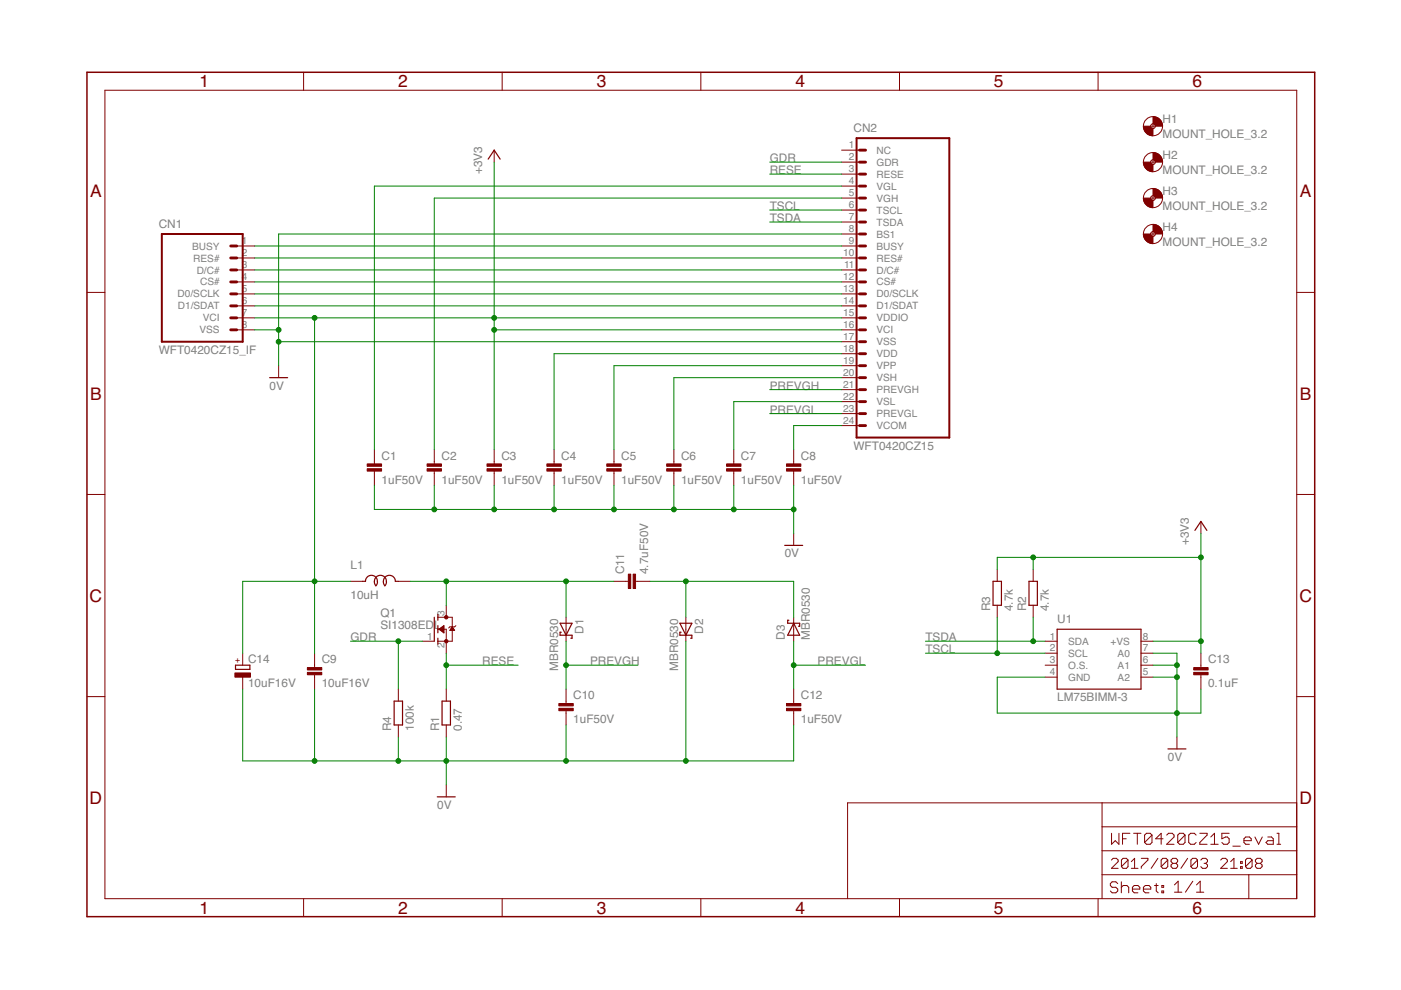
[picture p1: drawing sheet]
<?xml version="1.0" encoding="utf-8"?>
<!DOCTYPE eagle SYSTEM "eagle.dtd">
<eagle version="7.5.0">
<drawing>
<settings>
<setting alwaysvectorfont="no"/>
<setting verticaltext="up"/>
</settings>
<grid distance="0.1" unitdist="inch" unit="inch" style="lines" multiple="1" display="no" altdistance="0.01" altunitdist="inch" altunit="inch"/>
<schematic xreflabel="%F%N/%S.%C%R" xrefpart="/%S.%C%R">
<libraries>
<library name="Generic">
<symbols>
<symbol name="A4L-LOC">
<wire x1="256.54" y1="3.81" x2="256.54" y2="8.89" width="0.1016" layer="94"/>
<wire x1="256.54" y1="8.89" x2="256.54" y2="13.97" width="0.1016" layer="94"/>
<wire x1="256.54" y1="13.97" x2="256.54" y2="19.05" width="0.1016" layer="94"/>
<wire x1="256.54" y1="19.05" x2="256.54" y2="24.13" width="0.1016" layer="94"/>
<wire x1="161.29" y1="3.81" x2="161.29" y2="24.13" width="0.1016" layer="94"/>
<wire x1="161.29" y1="24.13" x2="215.265" y2="24.13" width="0.1016" layer="94"/>
<wire x1="215.265" y1="24.13" x2="256.54" y2="24.13" width="0.1016" layer="94"/>
<wire x1="246.38" y1="3.81" x2="246.38" y2="8.89" width="0.1016" layer="94"/>
<wire x1="246.38" y1="8.89" x2="256.54" y2="8.89" width="0.1016" layer="94"/>
<wire x1="246.38" y1="8.89" x2="215.265" y2="8.89" width="0.1016" layer="94"/>
<wire x1="215.265" y1="8.89" x2="215.265" y2="3.81" width="0.1016" layer="94"/>
<wire x1="215.265" y1="8.89" x2="215.265" y2="13.97" width="0.1016" layer="94"/>
<wire x1="215.265" y1="13.97" x2="256.54" y2="13.97" width="0.1016" layer="94"/>
<wire x1="215.265" y1="13.97" x2="215.265" y2="19.05" width="0.1016" layer="94"/>
<wire x1="215.265" y1="19.05" x2="256.54" y2="19.05" width="0.1016" layer="94"/>
<wire x1="215.265" y1="19.05" x2="215.265" y2="24.13" width="0.1016" layer="94"/>
<text x="217.17" y="15.24" size="2.54" layer="94" font="vector">&gt;DRAWING_NAME</text>
<text x="217.17" y="10.16" size="2.286" layer="94" font="vector">&gt;LAST_DATE_TIME</text>
<text x="230.505" y="5.08" size="2.54" layer="94" font="vector">&gt;SHEET</text>
<text x="216.916" y="4.953" size="2.54" layer="94" font="vector">Sheet:</text>
<frame x1="0" y1="0" x2="260.35" y2="179.07" columns="6" rows="4" layer="94"/>
</symbol>
<symbol name="MOUNT_HOLE">
<wire x1="0" y1="1.27" x2="1.27" y2="0" width="1.524" layer="94" curve="-90" cap="flat"/>
<wire x1="-1.27" y1="0" x2="0" y2="-1.27" width="1.524" layer="94" curve="90" cap="flat"/>
<wire x1="-0.508" y1="0" x2="0.508" y2="0" width="0.0508" layer="94"/>
<wire x1="0" y1="0.508" x2="0" y2="-0.508" width="0.0508" layer="94"/>
<circle x="0" y="0" radius="2.032" width="0.0508" layer="94"/>
<circle x="0" y="0" radius="0.508" width="0.0508" layer="94"/>
<text x="2.032" y="0.5842" size="1.778" layer="95">&gt;NAME</text>
<text x="2.032" y="-2.4638" size="1.778" layer="96">&gt;VALUE</text>
</symbol>
</symbols>
<devicesets>
<deviceset name="A4L-LOC" prefix="FRAME">
<gates>
<gate name="G$1" symbol="A4L-LOC" x="0" y="0"/>
</gates>
<devices>
<device name="">
<technologies>
<technology name=""/>
</technologies>
</device>
</devices>
</deviceset>
<deviceset name="MOUNT_HOLE" prefix="H">
<gates>
<gate name="G$1" symbol="MOUNT_HOLE" x="0" y="0"/>
</gates>
<devices>
<device name="_3.2" package="3,2">
<technologies>
<technology name=""/>
</technologies>
</device>
</devices>
</deviceset>
</devicesets>
</library>
<library name="PartsForProto">
<symbols>
<symbol name="PIN_IF_FOR_WFT0420CZ15">
<text x="-20.32" y="-22.86" size="1.778" layer="96">&gt;VALUE</text>
<text x="-20.32" y="3.81" size="1.778" layer="95">&gt;NAME</text>
<pin name="D1/SDAT" x="0" y="-12.7" length="middle" swaplevel="1" rot="R180"/>
<pin name="CS#" x="0" y="-7.62" length="middle" swaplevel="1" rot="R180"/>
<pin name="D/C#" x="0" y="-5.08" length="middle" swaplevel="1" rot="R180"/>
<pin name="RES#" x="0" y="-2.54" length="middle" swaplevel="1" rot="R180"/>
<pin name="BUSY" x="0" y="0" length="middle" swaplevel="1" rot="R180"/>
<pin name="D0/SCLK" x="0" y="-10.16" length="middle" swaplevel="1" rot="R180"/>
<pin name="VSS" x="0" y="-17.78" length="middle" direction="pas" swaplevel="1" rot="R180"/>
<pin name="VCI" x="0" y="-15.24" length="middle" direction="pas" swaplevel="1" rot="R180"/>
<wire x1="-2.54" y1="-20.32" x2="-19.685" y2="-20.32" width="0.4064" layer="94"/>
<wire x1="-19.685" y1="2.54" x2="-19.685" y2="-20.32" width="0.4064" layer="94"/>
<wire x1="-2.54" y1="-20.32" x2="-2.54" y2="2.54" width="0.4064" layer="94"/>
<wire x1="-19.685" y1="2.54" x2="-2.54" y2="2.54" width="0.4064" layer="94"/>
<wire x1="-3.81" y1="-15.24" x2="-5.08" y2="-15.24" width="0.6096" layer="94"/>
<wire x1="-3.81" y1="-12.7" x2="-5.08" y2="-12.7" width="0.6096" layer="94"/>
<wire x1="-3.81" y1="-10.16" x2="-5.08" y2="-10.16" width="0.6096" layer="94"/>
<wire x1="-3.81" y1="-17.78" x2="-5.08" y2="-17.78" width="0.6096" layer="94"/>
<wire x1="-3.81" y1="0" x2="-5.08" y2="0" width="0.6096" layer="94"/>
<wire x1="-3.81" y1="-5.08" x2="-5.08" y2="-5.08" width="0.6096" layer="94"/>
<wire x1="-3.81" y1="-2.54" x2="-5.08" y2="-2.54" width="0.6096" layer="94"/>
<wire x1="-3.81" y1="-7.62" x2="-5.08" y2="-7.62" width="0.6096" layer="94"/>
</symbol>
<symbol name="WFT0420CZ15">
<wire x1="22.86" y1="-60.96" x2="3.175" y2="-60.96" width="0.4064" layer="94"/>
<wire x1="3.81" y1="-12.7" x2="5.08" y2="-12.7" width="0.6096" layer="94"/>
<wire x1="3.81" y1="-15.24" x2="5.08" y2="-15.24" width="0.6096" layer="94"/>
<wire x1="3.81" y1="-17.78" x2="5.08" y2="-17.78" width="0.6096" layer="94"/>
<wire x1="3.81" y1="-7.62" x2="5.08" y2="-7.62" width="0.6096" layer="94"/>
<wire x1="3.81" y1="-10.16" x2="5.08" y2="-10.16" width="0.6096" layer="94"/>
<wire x1="3.81" y1="-2.54" x2="5.08" y2="-2.54" width="0.6096" layer="94"/>
<wire x1="3.175" y1="2.54" x2="3.175" y2="-60.96" width="0.4064" layer="94"/>
<wire x1="22.86" y1="-60.96" x2="22.86" y2="2.54" width="0.4064" layer="94"/>
<wire x1="3.175" y1="2.54" x2="22.86" y2="2.54" width="0.4064" layer="94"/>
<text x="2.54" y="-63.5" size="1.778" layer="96">&gt;VALUE</text>
<pin name="BS1" x="0" y="-17.78" length="middle" swaplevel="1"/>
<pin name="TSDA" x="0" y="-15.24" length="middle" swaplevel="1"/>
<pin name="TSCL" x="0" y="-12.7" length="middle" swaplevel="1"/>
<pin name="VGH" x="0" y="-10.16" length="middle" direction="pas" swaplevel="1"/>
<pin name="VGL" x="0" y="-7.62" length="middle" direction="pas" swaplevel="1"/>
<pin name="GDR" x="0" y="-2.54" length="middle" swaplevel="1"/>
<text x="2.54" y="3.81" size="1.778" layer="95">&gt;NAME</text>
<wire x1="3.81" y1="-27.94" x2="5.08" y2="-27.94" width="0.6096" layer="94"/>
<wire x1="3.81" y1="-33.02" x2="5.08" y2="-33.02" width="0.6096" layer="94"/>
<wire x1="3.81" y1="-22.86" x2="5.08" y2="-22.86" width="0.6096" layer="94"/>
<wire x1="3.81" y1="-25.4" x2="5.08" y2="-25.4" width="0.6096" layer="94"/>
<wire x1="3.81" y1="-20.32" x2="5.08" y2="-20.32" width="0.6096" layer="94"/>
<pin name="D1/SDAT" x="0" y="-33.02" length="middle" swaplevel="1"/>
<pin name="CS#" x="0" y="-27.94" length="middle" swaplevel="1"/>
<pin name="D/C#" x="0" y="-25.4" length="middle" swaplevel="1"/>
<pin name="RES#" x="0" y="-22.86" length="middle" swaplevel="1"/>
<pin name="BUSY" x="0" y="-20.32" length="middle" swaplevel="1"/>
<pin name="NC" x="0" y="0" length="middle" direction="nc" swaplevel="1"/>
<wire x1="3.81" y1="0" x2="5.08" y2="0" width="0.6096" layer="94"/>
<pin name="RESE" x="0" y="-5.08" length="middle" swaplevel="1"/>
<wire x1="3.81" y1="-5.08" x2="5.08" y2="-5.08" width="0.6096" layer="94"/>
<pin name="D0/SCLK" x="0" y="-30.48" length="middle" swaplevel="1"/>
<wire x1="3.81" y1="-30.48" x2="5.08" y2="-30.48" width="0.6096" layer="94"/>
<wire x1="3.81" y1="-43.18" x2="5.08" y2="-43.18" width="0.6096" layer="94"/>
<wire x1="3.81" y1="-48.26" x2="5.08" y2="-48.26" width="0.6096" layer="94"/>
<wire x1="3.81" y1="-38.1" x2="5.08" y2="-38.1" width="0.6096" layer="94"/>
<wire x1="3.81" y1="-40.64" x2="5.08" y2="-40.64" width="0.6096" layer="94"/>
<wire x1="3.81" y1="-35.56" x2="5.08" y2="-35.56" width="0.6096" layer="94"/>
<pin name="VSH" x="0" y="-48.26" length="middle" direction="pas" swaplevel="1"/>
<pin name="VDD" x="0" y="-43.18" length="middle" direction="pas" swaplevel="1"/>
<pin name="VSS" x="0" y="-40.64" length="middle" direction="pas" swaplevel="1"/>
<pin name="VCI" x="0" y="-38.1" length="middle" direction="pas" swaplevel="1"/>
<pin name="VDDIO" x="0" y="-35.56" length="middle" direction="pas" swaplevel="1"/>
<pin name="VPP" x="0" y="-45.72" length="middle" direction="pas" swaplevel="1"/>
<wire x1="3.81" y1="-45.72" x2="5.08" y2="-45.72" width="0.6096" layer="94"/>
<pin name="PREVGH" x="0" y="-50.8" length="middle" direction="pas" swaplevel="1"/>
<pin name="VSL" x="0" y="-53.34" length="middle" direction="pas" swaplevel="1"/>
<pin name="PREVGL" x="0" y="-55.88" length="middle" direction="pas" swaplevel="1"/>
<pin name="VCOM" x="0" y="-58.42" length="middle" direction="pas" swaplevel="1"/>
<wire x1="3.81" y1="-50.8" x2="5.08" y2="-50.8" width="0.6096" layer="94"/>
<wire x1="3.81" y1="-53.34" x2="5.08" y2="-53.34" width="0.6096" layer="94"/>
<wire x1="3.81" y1="-55.88" x2="5.08" y2="-55.88" width="0.6096" layer="94"/>
<wire x1="3.81" y1="-58.42" x2="5.08" y2="-58.42" width="0.6096" layer="94"/>
</symbol>
</symbols>
<devicesets>
<deviceset name="WFT0420CZ15_IF" prefix="CN">
<gates>
<gate name="G$1" symbol="PIN_IF_FOR_WFT0420CZ15" x="0" y="0"/>
</gates>
<devices>
<device name="" package="WFT0420CZ15_IF_8PIN">
<connects>
<connect gate="G$1" pin="BUSY" pad="1"/>
<connect gate="G$1" pin="CS#" pad="4"/>
<connect gate="G$1" pin="D/C#" pad="3"/>
<connect gate="G$1" pin="D0/SCLK" pad="5"/>
<connect gate="G$1" pin="D1/SDAT" pad="6"/>
<connect gate="G$1" pin="RES#" pad="2"/>
<connect gate="G$1" pin="VCI" pad="7"/>
<connect gate="G$1" pin="VSS" pad="8"/>
</connects>
<technologies>
<technology name=""/>
</technologies>
</device>
</devices>
</deviceset>
<deviceset name="WFT0420CZ15" prefix="CN">
<gates>
<gate name="G$1" symbol="WFT0420CZ15" x="0" y="0"/>
</gates>
<devices>
<device name="" package="FCB05-24P-REVERSE">
<connects>
<connect gate="G$1" pin="BS1" pad="8"/>
<connect gate="G$1" pin="BUSY" pad="9"/>
<connect gate="G$1" pin="CS#" pad="12"/>
<connect gate="G$1" pin="D/C#" pad="11"/>
<connect gate="G$1" pin="D0/SCLK" pad="13"/>
<connect gate="G$1" pin="D1/SDAT" pad="14"/>
<connect gate="G$1" pin="GDR" pad="2"/>
<connect gate="G$1" pin="NC" pad="1"/>
<connect gate="G$1" pin="PREVGH" pad="21"/>
<connect gate="G$1" pin="PREVGL" pad="23"/>
<connect gate="G$1" pin="RES#" pad="10"/>
<connect gate="G$1" pin="RESE" pad="3"/>
<connect gate="G$1" pin="TSCL" pad="6"/>
<connect gate="G$1" pin="TSDA" pad="7"/>
<connect gate="G$1" pin="VCI" pad="16"/>
<connect gate="G$1" pin="VCOM" pad="24"/>
<connect gate="G$1" pin="VDD" pad="18"/>
<connect gate="G$1" pin="VDDIO" pad="15"/>
<connect gate="G$1" pin="VGH" pad="5"/>
<connect gate="G$1" pin="VGL" pad="4"/>
<connect gate="G$1" pin="VPP" pad="19"/>
<connect gate="G$1" pin="VSH" pad="20"/>
<connect gate="G$1" pin="VSL" pad="22"/>
<connect gate="G$1" pin="VSS" pad="17"/>
</connects>
<technologies>
<technology name=""/>
</technologies>
</device>
</devices>
</deviceset>
</devicesets>
</library>
<library name="Parts">
<symbols>
<symbol name="CAP">
<wire x1="0" y1="-2.54" x2="0" y2="-3.048" width="0.1524" layer="94"/>
<wire x1="0" y1="-5.08" x2="0" y2="-4.572" width="0.1524" layer="94"/>
<text x="1.524" y="-2.159" size="1.778" layer="95">&gt;NAME</text>
<text x="1.524" y="-7.239" size="1.778" layer="96">&gt;VALUE</text>
<rectangle x1="-1.524" y1="-4.572" x2="1.524" y2="-4.064" layer="94"/>
<rectangle x1="-1.524" y1="-3.556" x2="1.524" y2="-3.048" layer="94"/>
<pin name="1" x="0" y="0" visible="off" length="short" direction="pas" swaplevel="1" rot="R270"/>
<pin name="2" x="0" y="-7.62" visible="off" length="short" direction="pas" swaplevel="1" rot="R90"/>
</symbol>
<symbol name="INDUCTOR">
<text x="0" y="2.54" size="1.778" layer="95">&gt;NAME</text>
<text x="0" y="-3.81" size="1.778" layer="96">&gt;VALUE</text>
<pin name="1" x="0" y="0" visible="off" length="short" direction="pas" swaplevel="1"/>
<pin name="2" x="12.7" y="0" visible="off" length="short" direction="pas" swaplevel="1" rot="R180"/>
<wire x1="5.08" y1="0" x2="7.62" y2="0" width="0.254" layer="94" curve="-180"/>
<wire x1="5.08" y1="0" x2="5.3975" y2="-0.9525" width="0.254" layer="94" curve="53.130102"/>
<wire x1="3.175" y1="0" x2="5.715" y2="0" width="0.254" layer="94" curve="-180"/>
<wire x1="6.985" y1="0" x2="7.3025" y2="-0.9525" width="0.254" layer="94" curve="53.130102"/>
<wire x1="7.62" y1="0" x2="7.3025" y2="-0.9525" width="0.254" layer="94" curve="-53.130102"/>
<wire x1="6.985" y1="0" x2="9.525" y2="0" width="0.254" layer="94" curve="-180"/>
<wire x1="5.715" y1="0" x2="5.3975" y2="-0.9525" width="0.254" layer="94" curve="-53.130102"/>
<wire x1="3.175" y1="0" x2="2.54" y2="0" width="0.254" layer="94"/>
<wire x1="9.525" y1="0" x2="10.16" y2="0" width="0.254" layer="94"/>
</symbol>
<symbol name="N-MOSFET">
<wire x1="0.762" y1="0.762" x2="0.762" y2="0" width="0.254" layer="94"/>
<wire x1="0.762" y1="0" x2="0.762" y2="-0.762" width="0.254" layer="94"/>
<wire x1="0.762" y1="3.175" x2="0.762" y2="2.54" width="0.254" layer="94"/>
<wire x1="0.762" y1="2.54" x2="0.762" y2="1.905" width="0.254" layer="94"/>
<wire x1="0.762" y1="0" x2="2.54" y2="0" width="0.1524" layer="94"/>
<wire x1="2.54" y1="0" x2="2.54" y2="-2.54" width="0.1524" layer="94"/>
<wire x1="0.762" y1="-1.905" x2="0.762" y2="-2.54" width="0.254" layer="94"/>
<wire x1="0.762" y1="-2.54" x2="0.762" y2="-3.175" width="0.254" layer="94"/>
<wire x1="0" y1="2.54" x2="0" y2="-2.54" width="0.254" layer="94"/>
<wire x1="2.54" y1="-2.54" x2="0.762" y2="-2.54" width="0.1524" layer="94"/>
<wire x1="3.81" y1="2.54" x2="3.81" y2="0.508" width="0.1524" layer="94"/>
<wire x1="3.81" y1="0.508" x2="3.81" y2="-2.54" width="0.1524" layer="94"/>
<wire x1="2.54" y1="-2.54" x2="3.81" y2="-2.54" width="0.1524" layer="94"/>
<wire x1="0.762" y1="2.54" x2="3.81" y2="2.54" width="0.1524" layer="94"/>
<wire x1="4.572" y1="0.762" x2="4.318" y2="0.508" width="0.1524" layer="94"/>
<wire x1="4.318" y1="0.508" x2="3.81" y2="0.508" width="0.1524" layer="94"/>
<wire x1="3.81" y1="0.508" x2="3.302" y2="0.508" width="0.1524" layer="94"/>
<wire x1="3.302" y1="0.508" x2="3.048" y2="0.254" width="0.1524" layer="94"/>
<circle x="2.54" y="-2.54" radius="0.3592" width="0" layer="94"/>
<circle x="2.54" y="2.54" radius="0.3592" width="0" layer="94"/>
<text x="-11.43" y="0" size="1.778" layer="96">&gt;VALUE</text>
<text x="-11.43" y="2.54" size="1.778" layer="95">&gt;NAME</text>
<pin name="S" x="2.54" y="-5.08" visible="pad" length="short" direction="pas" rot="R90"/>
<pin name="G" x="-2.54" y="-2.54" visible="pad" length="short" direction="pas"/>
<pin name="D" x="2.54" y="5.08" visible="pad" length="short" direction="pas" rot="R270"/>
<polygon width="0.1524" layer="94">
<vertex x="3.81" y="0.508"/>
<vertex x="3.302" y="-0.254"/>
<vertex x="4.318" y="-0.254"/>
</polygon>
<polygon width="0.1524" layer="94">
<vertex x="1.016" y="0"/>
<vertex x="2.032" y="0.762"/>
<vertex x="2.032" y="-0.762"/>
</polygon>
</symbol>
<symbol name="RESISTOR">
<wire x1="2.54" y1="-0.889" x2="7.62" y2="-0.889" width="0.254" layer="94"/>
<wire x1="7.62" y1="0.889" x2="2.54" y2="0.889" width="0.254" layer="94"/>
<wire x1="7.62" y1="-0.889" x2="7.62" y2="0.889" width="0.254" layer="94"/>
<wire x1="2.54" y1="-0.889" x2="2.54" y2="0.889" width="0.254" layer="94"/>
<text x="1.27" y="1.4986" size="1.778" layer="95">&gt;NAME</text>
<text x="1.27" y="-3.302" size="1.778" layer="96">&gt;VALUE</text>
<pin name="2" x="10.16" y="0" visible="off" length="short" direction="pas" swaplevel="1" rot="R180"/>
<pin name="1" x="0" y="0" visible="off" length="short" direction="pas" swaplevel="1"/>
</symbol>
<symbol name="SBD">
<wire x1="-1.27" y1="-1.27" x2="1.27" y2="0" width="0.254" layer="94"/>
<wire x1="1.27" y1="0" x2="-1.27" y2="1.27" width="0.254" layer="94"/>
<wire x1="1.905" y1="1.27" x2="1.27" y2="1.27" width="0.254" layer="94"/>
<wire x1="1.27" y1="1.27" x2="1.27" y2="0" width="0.254" layer="94"/>
<wire x1="-1.27" y1="1.27" x2="-1.27" y2="-1.27" width="0.254" layer="94"/>
<wire x1="1.27" y1="0" x2="1.27" y2="-1.27" width="0.254" layer="94"/>
<wire x1="1.905" y1="1.27" x2="1.905" y2="1.016" width="0.254" layer="94"/>
<wire x1="1.27" y1="-1.27" x2="0.635" y2="-1.27" width="0.254" layer="94"/>
<wire x1="0.635" y1="-1.016" x2="0.635" y2="-1.27" width="0.254" layer="94"/>
<text x="-2.286" y="1.905" size="1.778" layer="95">&gt;NAME</text>
<text x="-2.286" y="-3.429" size="1.778" layer="96">&gt;VALUE</text>
<pin name="A" x="-2.54" y="0" visible="off" length="short" direction="pas"/>
<pin name="C" x="2.54" y="0" visible="off" length="short" direction="pas" rot="R180"/>
</symbol>
<symbol name="LM75B">
<wire x1="2.54" y1="2.54" x2="20.32" y2="2.54" width="0.254" layer="94"/>
<wire x1="20.32" y1="2.54" x2="20.32" y2="-10.16" width="0.254" layer="94"/>
<wire x1="20.32" y1="-10.16" x2="2.54" y2="-10.16" width="0.254" layer="94"/>
<wire x1="2.54" y1="-10.16" x2="2.54" y2="2.54" width="0.254" layer="94"/>
<text x="2.54" y="3.81" size="1.778" layer="95">&gt;NAME</text>
<text x="2.54" y="-12.7" size="1.778" layer="96">&gt;VALUE</text>
<pin name="SDA" x="0" y="0" length="short"/>
<pin name="SCL" x="0" y="-2.54" length="short"/>
<pin name="O.S." x="0" y="-5.08" length="short"/>
<pin name="GND" x="0" y="-7.62" length="short" direction="pas"/>
<pin name="+VS" x="22.86" y="0" length="short" direction="pas" rot="R180"/>
<pin name="A0" x="22.86" y="-2.54" length="short" rot="R180"/>
<pin name="A1" x="22.86" y="-5.08" length="short" rot="R180"/>
<pin name="A2" x="22.86" y="-7.62" length="short" rot="R180"/>
</symbol>
<symbol name="CPOL">
<wire x1="-1.524" y1="-3.429" x2="1.524" y2="-3.429" width="0.254" layer="94"/>
<wire x1="1.524" y1="-3.429" x2="1.524" y2="-2.54" width="0.254" layer="94"/>
<wire x1="-1.524" y1="-2.54" x2="-1.524" y2="-3.429" width="0.254" layer="94"/>
<wire x1="-1.524" y1="-2.54" x2="1.524" y2="-2.54" width="0.254" layer="94"/>
<text x="1.143" y="-2.0574" size="1.778" layer="95">&gt;NAME</text>
<text x="-0.5842" y="-2.1336" size="1.27" layer="94" rot="R90">+</text>
<text x="1.143" y="-7.1374" size="1.778" layer="96">&gt;VALUE</text>
<rectangle x1="-1.651" y1="-5.08" x2="1.651" y2="-4.191" layer="94"/>
<pin name="-" x="0" y="-7.62" visible="off" length="short" direction="pas" rot="R90"/>
<pin name="+" x="0" y="0" visible="off" length="short" direction="pas" rot="R270"/>
</symbol>
</symbols>
<devicesets>
<deviceset name="CAP" prefix="C" uservalue="yes">
<gates>
<gate name="G$1" symbol="CAP" x="0" y="0"/>
</gates>
<devices>
<device name="_0805" package="SMD_2012">
<connects>
<connect gate="G$1" pin="1" pad="1"/>
<connect gate="G$1" pin="2" pad="2"/>
</connects>
<technologies>
<technology name=""/>
</technologies>
</device>
<device name="_0603" package="SMD_1608">
<connects>
<connect gate="G$1" pin="1" pad="1"/>
<connect gate="G$1" pin="2" pad="2"/>
</connects>
<technologies>
<technology name=""/>
</technologies>
</device>
<device name="_100MIL" package="CAP_100MIL">
<connects>
<connect gate="G$1" pin="1" pad="1"/>
<connect gate="G$1" pin="2" pad="2"/>
</connects>
<technologies>
<technology name=""/>
</technologies>
</device>
<device name="_200MIL" package="CAP_200MIL">
<connects>
<connect gate="G$1" pin="1" pad="1"/>
<connect gate="G$1" pin="2" pad="2"/>
</connects>
<technologies>
<technology name=""/>
</technologies>
</device>
</devices>
</deviceset>
<deviceset name="NLCV*" prefix="L" uservalue="yes">
<gates>
<gate name="G$1" symbol="INDUCTOR" x="0" y="0"/>
</gates>
<devices>
<device name="25T" package="NLCV25T">
<connects>
<connect gate="G$1" pin="1" pad="1"/>
<connect gate="G$1" pin="2" pad="2"/>
</connects>
<technologies>
<technology name=""/>
</technologies>
</device>
</devices>
</deviceset>
<deviceset name="SI1308EDL" prefix="Q">
<gates>
<gate name="G$1" symbol="N-MOSFET" x="2.54" y="2.54"/>
</gates>
<devices>
<device name="" package="SOT323">
<connects>
<connect gate="G$1" pin="D" pad="3"/>
<connect gate="G$1" pin="G" pad="1"/>
<connect gate="G$1" pin="S" pad="2"/>
</connects>
<technologies>
<technology name=""/>
</technologies>
</device>
</devices>
</deviceset>
<deviceset name="RESISTOR" prefix="R" uservalue="yes">
<gates>
<gate name="G$1" symbol="RESISTOR" x="0" y="0"/>
</gates>
<devices>
<device name="_0805" package="SMD_2012">
<connects>
<connect gate="G$1" pin="1" pad="1"/>
<connect gate="G$1" pin="2" pad="2"/>
</connects>
<technologies>
<technology name=""/>
</technologies>
</device>
<device name="_0603" package="SMD_1608">
<connects>
<connect gate="G$1" pin="1" pad="1"/>
<connect gate="G$1" pin="2" pad="2"/>
</connects>
<technologies>
<technology name=""/>
</technologies>
</device>
<device name="_600MIL" package="RESISTOR_0411_600MIL">
<connects>
<connect gate="G$1" pin="1" pad="1"/>
<connect gate="G$1" pin="2" pad="2"/>
</connects>
<technologies>
<technology name=""/>
</technologies>
</device>
<device name="_300MIL" package="RESISTOR_0207_300MIL">
<connects>
<connect gate="G$1" pin="1" pad="1"/>
<connect gate="G$1" pin="2" pad="2"/>
</connects>
<technologies>
<technology name=""/>
</technologies>
</device>
<device name="_200MIL" package="RESISTOR_0204_200MIL">
<connects>
<connect gate="G$1" pin="1" pad="1"/>
<connect gate="G$1" pin="2" pad="2"/>
</connects>
<technologies>
<technology name=""/>
</technologies>
</device>
</devices>
</deviceset>
<deviceset name="MBR0530" prefix="D">
<gates>
<gate name="G$1" symbol="SBD" x="2.54" y="0"/>
</gates>
<devices>
<device name="" package="MBR0530">
<connects>
<connect gate="G$1" pin="A" pad="2"/>
<connect gate="G$1" pin="C" pad="1"/>
</connects>
<technologies>
<technology name=""/>
</technologies>
</device>
</devices>
</deviceset>
<deviceset name="LM75B*" prefix="U">
<gates>
<gate name="G$1" symbol="LM75B" x="0" y="0"/>
</gates>
<devices>
<device name="IMM-3" package="SSOP8-DGK">
<connects>
<connect gate="G$1" pin="+VS" pad="8"/>
<connect gate="G$1" pin="A0" pad="7"/>
<connect gate="G$1" pin="A1" pad="6"/>
<connect gate="G$1" pin="A2" pad="5"/>
<connect gate="G$1" pin="GND" pad="4"/>
<connect gate="G$1" pin="O.S." pad="3"/>
<connect gate="G$1" pin="SCL" pad="2"/>
<connect gate="G$1" pin="SDA" pad="1"/>
</connects>
<technologies>
<technology name=""/>
</technologies>
</device>
</devices>
</deviceset>
<deviceset name="TPST*" prefix="C" uservalue="yes">
<gates>
<gate name="G$1" symbol="CPOL" x="0" y="0"/>
</gates>
<devices>
<device name="106K016R0800" package="C1210">
<connects>
<connect gate="G$1" pin="+" pad="1"/>
<connect gate="G$1" pin="-" pad="2"/>
</connects>
<technologies>
<technology name=""/>
</technologies>
</device>
</devices>
</deviceset>
</devicesets>
</library>
<library name="Supply">
<symbols>
<symbol name="+3V3">
<wire x1="1.27" y1="-1.905" x2="0" y2="0" width="0.254" layer="94"/>
<wire x1="0" y1="0" x2="-1.27" y2="-1.905" width="0.254" layer="94"/>
<text x="-2.54" y="-5.08" size="1.778" layer="96" rot="R90">&gt;VALUE</text>
<pin name="+3V3" x="0" y="-2.54" visible="off" length="short" direction="sup" rot="R90"/>
</symbol>
<symbol name="0V">
<wire x1="-1.905" y1="0" x2="1.905" y2="0" width="0.254" layer="94"/>
<text x="-1.905" y="-2.54" size="1.778" layer="96">&gt;VALUE</text>
<pin name="0V" x="0" y="2.54" visible="off" length="short" direction="sup" rot="R270"/>
</symbol>
</symbols>
<devicesets>
<deviceset name="+3V3" prefix="+3V3">
<gates>
<gate name="G$1" symbol="+3V3" x="0" y="0"/>
</gates>
<devices>
<device name="">
<technologies>
<technology name=""/>
</technologies>
</device>
</devices>
</deviceset>
<deviceset name="0V" prefix="GND">
<gates>
<gate name="1" symbol="0V" x="0" y="0"/>
</gates>
<devices>
<device name="">
<technologies>
<technology name=""/>
</technologies>
</device>
</devices>
</deviceset>
</devicesets>
</library>
</libraries>
<attributes>
</attributes>
<variantdefs>
</variantdefs>
<classes>
<class number="0" name="default" width="0" drill="0">
</class>
</classes>
<parts>
<part name="FRAME1" library="Generic" deviceset="A4L-LOC" device=""/>
<part name="H1" library="Generic" deviceset="MOUNT_HOLE" device="_3.2"/>
<part name="H2" library="Generic" deviceset="MOUNT_HOLE" device="_3.2"/>
<part name="H3" library="Generic" deviceset="MOUNT_HOLE" device="_3.2"/>
<part name="H4" library="Generic" deviceset="MOUNT_HOLE" device="_3.2"/>
<part name="CN1" library="PartsForProto" deviceset="WFT0420CZ15_IF" device=""/>
<part name="CN2" library="PartsForProto" deviceset="WFT0420CZ15" device=""/>
<part name="C1" library="Parts" deviceset="CAP" device="_0805" value="1uF50V"/>
<part name="C2" library="Parts" deviceset="CAP" device="_0805" value="1uF50V"/>
<part name="C3" library="Parts" deviceset="CAP" device="_0805" value="1uF50V"/>
<part name="C4" library="Parts" deviceset="CAP" device="_0805" value="1uF50V"/>
<part name="C5" library="Parts" deviceset="CAP" device="_0805" value="1uF50V"/>
<part name="C6" library="Parts" deviceset="CAP" device="_0805" value="1uF50V"/>
<part name="C7" library="Parts" deviceset="CAP" device="_0805" value="1uF50V"/>
<part name="C8" library="Parts" deviceset="CAP" device="_0805" value="1uF50V"/>
<part name="+3V1" library="Supply" deviceset="+3V3" device=""/>
<part name="GND1" library="Supply" deviceset="0V" device=""/>
<part name="C9" library="Parts" deviceset="CAP" device="_0805" value="10uF16V"/>
<part name="L1" library="Parts" deviceset="NLCV*" device="25T" value="10uH"/>
<part name="Q1" library="Parts" deviceset="SI1308EDL" device=""/>
<part name="R1" library="Parts" deviceset="RESISTOR" device="_0805" value="0.47"/>
<part name="GND2" library="Supply" deviceset="0V" device=""/>
<part name="D1" library="Parts" deviceset="MBR0530" device=""/>
<part name="D2" library="Parts" deviceset="MBR0530" device=""/>
<part name="D3" library="Parts" deviceset="MBR0530" device=""/>
<part name="C10" library="Parts" deviceset="CAP" device="_0805" value="1uF50V"/>
<part name="C11" library="Parts" deviceset="CAP" device="_0805" value="4.7uF50V"/>
<part name="C12" library="Parts" deviceset="CAP" device="_0805" value="1uF50V"/>
<part name="GND3" library="Supply" deviceset="0V" device=""/>
<part name="+3V2" library="Supply" deviceset="+3V3" device=""/>
<part name="R2" library="Parts" deviceset="RESISTOR" device="_0805" value="4.7k"/>
<part name="R3" library="Parts" deviceset="RESISTOR" device="_0805" value="4.7k"/>
<part name="U1" library="Parts" deviceset="LM75B*" device="IMM-3"/>
<part name="GND4" library="Supply" deviceset="0V" device=""/>
<part name="C13" library="Parts" deviceset="CAP" device="_0805" value="0.1uF"/>
<part name="R4" library="Parts" deviceset="RESISTOR" device="_0805" value="100k"/>
<part name="C14" library="Parts" deviceset="TPST*" device="106K016R0800" value="10uF16V"/>
</parts>
<sheets>
<sheet>
<plain>
</plain>
<instances>
<instance part="FRAME1" gate="G$1" x="0" y="0"/>
<instance part="H1" gate="G$1" x="226.06" y="167.64"/>
<instance part="H2" gate="G$1" x="226.06" y="160.02"/>
<instance part="H3" gate="G$1" x="226.06" y="152.4"/>
<instance part="H4" gate="G$1" x="226.06" y="144.78"/>
<instance part="CN1" gate="G$1" x="35.56" y="142.24"/>
<instance part="CN2" gate="G$1" x="160.02" y="162.56"/>
<instance part="C1" gate="G$1" x="60.96" y="99.06"/>
<instance part="C2" gate="G$1" x="73.66" y="99.06"/>
<instance part="C3" gate="G$1" x="86.36" y="99.06"/>
<instance part="C4" gate="G$1" x="99.06" y="99.06"/>
<instance part="C5" gate="G$1" x="111.76" y="99.06"/>
<instance part="C6" gate="G$1" x="124.46" y="99.06"/>
<instance part="C7" gate="G$1" x="137.16" y="99.06"/>
<instance part="C8" gate="G$1" x="149.86" y="99.06"/>
<instance part="+3V1" gate="G$1" x="86.36" y="162.56"/>
<instance part="GND1" gate="1" x="149.86" y="78.74"/>
<instance part="C9" gate="G$1" x="48.26" y="55.88"/>
<instance part="L1" gate="G$1" x="55.88" y="71.12"/>
<instance part="Q1" gate="G$1" x="73.66" y="60.96"/>
<instance part="R1" gate="G$1" x="76.2" y="38.1" rot="R90"/>
<instance part="GND2" gate="1" x="76.2" y="25.4"/>
<instance part="D1" gate="G$1" x="101.6" y="60.96" rot="R270"/>
<instance part="D2" gate="G$1" x="127" y="60.96" rot="R270"/>
<instance part="D3" gate="G$1" x="149.86" y="60.96" rot="R90"/>
<instance part="C10" gate="G$1" x="101.6" y="48.26"/>
<instance part="C11" gate="G$1" x="111.76" y="71.12" rot="R90"/>
<instance part="C12" gate="G$1" x="149.86" y="48.26"/>
<instance part="GND3" gate="1" x="40.64" y="114.3"/>
<instance part="+3V2" gate="G$1" x="236.22" y="83.82"/>
<instance part="R2" gate="G$1" x="200.66" y="63.5" rot="R90"/>
<instance part="R3" gate="G$1" x="193.04" y="63.5" rot="R90"/>
<instance part="U1" gate="G$1" x="203.2" y="58.42"/>
<instance part="GND4" gate="1" x="231.14" y="35.56"/>
<instance part="C13" gate="G$1" x="236.22" y="55.88"/>
<instance part="R4" gate="G$1" x="66.04" y="38.1" rot="R90"/>
<instance part="C14" gate="G$1" x="33.02" y="55.88"/>
</instances>
<busses>
</busses>
<nets>
<net name="N$1" class="0">
<segment>
<pinref part="CN2" gate="G$1" pin="VCOM"/>
<pinref part="C8" gate="G$1" pin="1"/>
<wire x1="160.02" y1="104.14" x2="149.86" y2="104.14" width="0.1524" layer="91"/>
<wire x1="149.86" y1="104.14" x2="149.86" y2="99.06" width="0.1524" layer="91"/>
</segment>
</net>
<net name="N$2" class="0">
<segment>
<pinref part="CN2" gate="G$1" pin="VSL"/>
<pinref part="C7" gate="G$1" pin="1"/>
<wire x1="160.02" y1="109.22" x2="137.16" y2="109.22" width="0.1524" layer="91"/>
<wire x1="137.16" y1="109.22" x2="137.16" y2="99.06" width="0.1524" layer="91"/>
</segment>
</net>
<net name="N$3" class="0">
<segment>
<pinref part="CN2" gate="G$1" pin="VSH"/>
<pinref part="C6" gate="G$1" pin="1"/>
<wire x1="160.02" y1="114.3" x2="124.46" y2="114.3" width="0.1524" layer="91"/>
<wire x1="124.46" y1="114.3" x2="124.46" y2="99.06" width="0.1524" layer="91"/>
</segment>
</net>
<net name="N$4" class="0">
<segment>
<pinref part="CN2" gate="G$1" pin="VPP"/>
<pinref part="C5" gate="G$1" pin="1"/>
<wire x1="160.02" y1="116.84" x2="111.76" y2="116.84" width="0.1524" layer="91"/>
<wire x1="111.76" y1="116.84" x2="111.76" y2="99.06" width="0.1524" layer="91"/>
</segment>
</net>
<net name="N$5" class="0">
<segment>
<pinref part="CN2" gate="G$1" pin="VDD"/>
<pinref part="C4" gate="G$1" pin="1"/>
<wire x1="160.02" y1="119.38" x2="99.06" y2="119.38" width="0.1524" layer="91"/>
<wire x1="99.06" y1="119.38" x2="99.06" y2="99.06" width="0.1524" layer="91"/>
</segment>
</net>
<net name="+3V3" class="0">
<segment>
<pinref part="CN2" gate="G$1" pin="VCI"/>
<pinref part="C3" gate="G$1" pin="1"/>
<wire x1="160.02" y1="124.46" x2="86.36" y2="124.46" width="0.1524" layer="91"/>
<wire x1="86.36" y1="124.46" x2="86.36" y2="99.06" width="0.1524" layer="91"/>
<pinref part="+3V1" gate="G$1" pin="+3V3"/>
<wire x1="86.36" y1="160.02" x2="86.36" y2="127" width="0.1524" layer="91"/>
<junction x="86.36" y="124.46"/>
<pinref part="CN2" gate="G$1" pin="VDDIO"/>
<wire x1="86.36" y1="127" x2="86.36" y2="124.46" width="0.1524" layer="91"/>
<wire x1="160.02" y1="127" x2="86.36" y2="127" width="0.1524" layer="91"/>
<junction x="86.36" y="127"/>
<pinref part="C9" gate="G$1" pin="1"/>
<pinref part="L1" gate="G$1" pin="1"/>
<wire x1="48.26" y1="71.12" x2="55.88" y2="71.12" width="0.1524" layer="91"/>
<wire x1="48.26" y1="71.12" x2="48.26" y2="55.88" width="0.1524" layer="91"/>
<wire x1="48.26" y1="71.12" x2="48.26" y2="127" width="0.1524" layer="91"/>
<junction x="48.26" y="71.12"/>
<pinref part="CN1" gate="G$1" pin="VCI"/>
<wire x1="48.26" y1="127" x2="35.56" y2="127" width="0.1524" layer="91"/>
<wire x1="48.26" y1="127" x2="86.36" y2="127" width="0.1524" layer="91"/>
<junction x="48.26" y="127"/>
<pinref part="C14" gate="G$1" pin="+"/>
<wire x1="33.02" y1="55.88" x2="33.02" y2="71.12" width="0.1524" layer="91"/>
<wire x1="33.02" y1="71.12" x2="48.26" y2="71.12" width="0.1524" layer="91"/>
</segment>
<segment>
<pinref part="U1" gate="G$1" pin="+VS"/>
<pinref part="C13" gate="G$1" pin="1"/>
<wire x1="226.06" y1="58.42" x2="236.22" y2="58.42" width="0.1524" layer="91"/>
<wire x1="236.22" y1="58.42" x2="236.22" y2="55.88" width="0.1524" layer="91"/>
<pinref part="+3V2" gate="G$1" pin="+3V3"/>
<wire x1="236.22" y1="81.28" x2="236.22" y2="76.2" width="0.1524" layer="91"/>
<junction x="236.22" y="58.42"/>
<pinref part="R2" gate="G$1" pin="2"/>
<wire x1="236.22" y1="76.2" x2="236.22" y2="58.42" width="0.1524" layer="91"/>
<wire x1="200.66" y1="73.66" x2="200.66" y2="76.2" width="0.1524" layer="91"/>
<wire x1="200.66" y1="76.2" x2="236.22" y2="76.2" width="0.1524" layer="91"/>
<junction x="236.22" y="76.2"/>
<pinref part="R3" gate="G$1" pin="2"/>
<wire x1="193.04" y1="73.66" x2="193.04" y2="76.2" width="0.1524" layer="91"/>
<wire x1="193.04" y1="76.2" x2="200.66" y2="76.2" width="0.1524" layer="91"/>
<junction x="200.66" y="76.2"/>
</segment>
</net>
<net name="N$7" class="0">
<segment>
<pinref part="CN2" gate="G$1" pin="VGH"/>
<pinref part="C2" gate="G$1" pin="1"/>
<wire x1="160.02" y1="152.4" x2="73.66" y2="152.4" width="0.1524" layer="91"/>
<wire x1="73.66" y1="152.4" x2="73.66" y2="99.06" width="0.1524" layer="91"/>
</segment>
</net>
<net name="N$8" class="0">
<segment>
<pinref part="CN2" gate="G$1" pin="VGL"/>
<pinref part="C1" gate="G$1" pin="1"/>
<wire x1="160.02" y1="154.94" x2="60.96" y2="154.94" width="0.1524" layer="91"/>
<wire x1="60.96" y1="154.94" x2="60.96" y2="99.06" width="0.1524" layer="91"/>
</segment>
</net>
<net name="N$9" class="0">
<segment>
<pinref part="CN1" gate="G$1" pin="BUSY"/>
<pinref part="CN2" gate="G$1" pin="BUSY"/>
<wire x1="35.56" y1="142.24" x2="160.02" y2="142.24" width="0.1524" layer="91"/>
</segment>
</net>
<net name="N$10" class="0">
<segment>
<pinref part="CN2" gate="G$1" pin="RES#"/>
<pinref part="CN1" gate="G$1" pin="RES#"/>
<wire x1="160.02" y1="139.7" x2="35.56" y2="139.7" width="0.1524" layer="91"/>
</segment>
</net>
<net name="N$11" class="0">
<segment>
<pinref part="CN2" gate="G$1" pin="D/C#"/>
<pinref part="CN1" gate="G$1" pin="D/C#"/>
<wire x1="160.02" y1="137.16" x2="35.56" y2="137.16" width="0.1524" layer="91"/>
</segment>
</net>
<net name="N$12" class="0">
<segment>
<pinref part="CN1" gate="G$1" pin="CS#"/>
<pinref part="CN2" gate="G$1" pin="CS#"/>
<wire x1="35.56" y1="134.62" x2="160.02" y2="134.62" width="0.1524" layer="91"/>
</segment>
</net>
<net name="N$13" class="0">
<segment>
<pinref part="CN2" gate="G$1" pin="D0/SCLK"/>
<pinref part="CN1" gate="G$1" pin="D0/SCLK"/>
<wire x1="160.02" y1="132.08" x2="35.56" y2="132.08" width="0.1524" layer="91"/>
</segment>
</net>
<net name="N$14" class="0">
<segment>
<pinref part="CN1" gate="G$1" pin="D1/SDAT"/>
<pinref part="CN2" gate="G$1" pin="D1/SDAT"/>
<wire x1="35.56" y1="129.54" x2="160.02" y2="129.54" width="0.1524" layer="91"/>
</segment>
</net>
<net name="0V" class="0">
<segment>
<pinref part="GND2" gate="1" pin="0V"/>
<pinref part="R1" gate="G$1" pin="1"/>
<wire x1="76.2" y1="27.94" x2="76.2" y2="33.02" width="0.1524" layer="91"/>
<pinref part="C10" gate="G$1" pin="2"/>
<wire x1="76.2" y1="33.02" x2="76.2" y2="38.1" width="0.1524" layer="91"/>
<wire x1="76.2" y1="33.02" x2="101.6" y2="33.02" width="0.1524" layer="91"/>
<wire x1="101.6" y1="33.02" x2="101.6" y2="40.64" width="0.1524" layer="91"/>
<junction x="76.2" y="33.02"/>
<pinref part="D2" gate="G$1" pin="C"/>
<wire x1="101.6" y1="33.02" x2="127" y2="33.02" width="0.1524" layer="91"/>
<wire x1="127" y1="33.02" x2="127" y2="58.42" width="0.1524" layer="91"/>
<junction x="101.6" y="33.02"/>
<pinref part="C12" gate="G$1" pin="2"/>
<wire x1="127" y1="33.02" x2="149.86" y2="33.02" width="0.1524" layer="91"/>
<wire x1="149.86" y1="33.02" x2="149.86" y2="40.64" width="0.1524" layer="91"/>
<junction x="127" y="33.02"/>
<pinref part="C9" gate="G$1" pin="2"/>
<wire x1="48.26" y1="48.26" x2="48.26" y2="33.02" width="0.1524" layer="91"/>
<wire x1="48.26" y1="33.02" x2="66.04" y2="33.02" width="0.1524" layer="91"/>
<pinref part="R4" gate="G$1" pin="1"/>
<wire x1="66.04" y1="33.02" x2="76.2" y2="33.02" width="0.1524" layer="91"/>
<wire x1="66.04" y1="38.1" x2="66.04" y2="33.02" width="0.1524" layer="91"/>
<junction x="66.04" y="33.02"/>
<pinref part="C14" gate="G$1" pin="-"/>
<wire x1="33.02" y1="48.26" x2="33.02" y2="33.02" width="0.1524" layer="91"/>
<wire x1="33.02" y1="33.02" x2="48.26" y2="33.02" width="0.1524" layer="91"/>
<junction x="48.26" y="33.02"/>
</segment>
<segment>
<pinref part="CN1" gate="G$1" pin="VSS"/>
<wire x1="35.56" y1="124.46" x2="40.64" y2="124.46" width="0.1524" layer="91"/>
<pinref part="GND3" gate="1" pin="0V"/>
<wire x1="40.64" y1="124.46" x2="40.64" y2="121.92" width="0.1524" layer="91"/>
<pinref part="CN2" gate="G$1" pin="VSS"/>
<wire x1="40.64" y1="121.92" x2="40.64" y2="116.84" width="0.1524" layer="91"/>
<wire x1="160.02" y1="121.92" x2="40.64" y2="121.92" width="0.1524" layer="91"/>
<junction x="40.64" y="121.92"/>
<wire x1="40.64" y1="124.46" x2="40.64" y2="144.78" width="0.1524" layer="91"/>
<junction x="40.64" y="124.46"/>
<pinref part="CN2" gate="G$1" pin="BS1"/>
<wire x1="160.02" y1="144.78" x2="40.64" y2="144.78" width="0.1524" layer="91"/>
</segment>
<segment>
<pinref part="C8" gate="G$1" pin="2"/>
<wire x1="60.96" y1="86.36" x2="73.66" y2="86.36" width="0.1524" layer="91"/>
<wire x1="73.66" y1="86.36" x2="86.36" y2="86.36" width="0.1524" layer="91"/>
<wire x1="86.36" y1="86.36" x2="99.06" y2="86.36" width="0.1524" layer="91"/>
<wire x1="99.06" y1="86.36" x2="111.76" y2="86.36" width="0.1524" layer="91"/>
<wire x1="111.76" y1="86.36" x2="124.46" y2="86.36" width="0.1524" layer="91"/>
<wire x1="124.46" y1="86.36" x2="137.16" y2="86.36" width="0.1524" layer="91"/>
<wire x1="137.16" y1="86.36" x2="149.86" y2="86.36" width="0.1524" layer="91"/>
<wire x1="149.86" y1="86.36" x2="149.86" y2="91.44" width="0.1524" layer="91"/>
<pinref part="C7" gate="G$1" pin="2"/>
<wire x1="137.16" y1="91.44" x2="137.16" y2="86.36" width="0.1524" layer="91"/>
<junction x="137.16" y="86.36"/>
<pinref part="C6" gate="G$1" pin="2"/>
<wire x1="124.46" y1="91.44" x2="124.46" y2="86.36" width="0.1524" layer="91"/>
<junction x="124.46" y="86.36"/>
<pinref part="C5" gate="G$1" pin="2"/>
<wire x1="111.76" y1="91.44" x2="111.76" y2="86.36" width="0.1524" layer="91"/>
<junction x="111.76" y="86.36"/>
<pinref part="C4" gate="G$1" pin="2"/>
<wire x1="99.06" y1="91.44" x2="99.06" y2="86.36" width="0.1524" layer="91"/>
<junction x="99.06" y="86.36"/>
<pinref part="C3" gate="G$1" pin="2"/>
<wire x1="86.36" y1="91.44" x2="86.36" y2="86.36" width="0.1524" layer="91"/>
<junction x="86.36" y="86.36"/>
<pinref part="C2" gate="G$1" pin="2"/>
<wire x1="73.66" y1="91.44" x2="73.66" y2="86.36" width="0.1524" layer="91"/>
<junction x="73.66" y="86.36"/>
<pinref part="C1" gate="G$1" pin="2"/>
<wire x1="60.96" y1="91.44" x2="60.96" y2="86.36" width="0.1524" layer="91"/>
<pinref part="GND1" gate="1" pin="0V"/>
<wire x1="149.86" y1="86.36" x2="149.86" y2="81.28" width="0.1524" layer="91"/>
<junction x="149.86" y="86.36"/>
</segment>
<segment>
<pinref part="U1" gate="G$1" pin="A2"/>
<wire x1="226.06" y1="50.8" x2="231.14" y2="50.8" width="0.1524" layer="91"/>
<pinref part="GND4" gate="1" pin="0V"/>
<wire x1="231.14" y1="38.1" x2="231.14" y2="43.18" width="0.1524" layer="91"/>
<pinref part="U1" gate="G$1" pin="GND"/>
<wire x1="231.14" y1="43.18" x2="231.14" y2="50.8" width="0.1524" layer="91"/>
<wire x1="203.2" y1="50.8" x2="193.04" y2="50.8" width="0.1524" layer="91"/>
<wire x1="193.04" y1="50.8" x2="193.04" y2="43.18" width="0.1524" layer="91"/>
<wire x1="193.04" y1="43.18" x2="231.14" y2="43.18" width="0.1524" layer="91"/>
<junction x="231.14" y="43.18"/>
<pinref part="U1" gate="G$1" pin="A0"/>
<wire x1="226.06" y1="55.88" x2="231.14" y2="55.88" width="0.1524" layer="91"/>
<wire x1="231.14" y1="55.88" x2="231.14" y2="53.34" width="0.1524" layer="91"/>
<junction x="231.14" y="50.8"/>
<pinref part="U1" gate="G$1" pin="A1"/>
<wire x1="231.14" y1="53.34" x2="231.14" y2="50.8" width="0.1524" layer="91"/>
<wire x1="226.06" y1="53.34" x2="231.14" y2="53.34" width="0.1524" layer="91"/>
<junction x="231.14" y="53.34"/>
<pinref part="C13" gate="G$1" pin="2"/>
<wire x1="236.22" y1="48.26" x2="236.22" y2="43.18" width="0.1524" layer="91"/>
<wire x1="236.22" y1="43.18" x2="231.14" y2="43.18" width="0.1524" layer="91"/>
</segment>
</net>
<net name="N$6" class="0">
<segment>
<pinref part="L1" gate="G$1" pin="2"/>
<pinref part="Q1" gate="G$1" pin="D"/>
<wire x1="68.58" y1="71.12" x2="76.2" y2="71.12" width="0.1524" layer="91"/>
<wire x1="76.2" y1="71.12" x2="76.2" y2="66.04" width="0.1524" layer="91"/>
<wire x1="76.2" y1="71.12" x2="101.6" y2="71.12" width="0.1524" layer="91"/>
<junction x="76.2" y="71.12"/>
<pinref part="D1" gate="G$1" pin="A"/>
<wire x1="101.6" y1="63.5" x2="101.6" y2="71.12" width="0.1524" layer="91"/>
<pinref part="C11" gate="G$1" pin="1"/>
<wire x1="111.76" y1="71.12" x2="101.6" y2="71.12" width="0.1524" layer="91"/>
<junction x="101.6" y="71.12"/>
</segment>
</net>
<net name="GDR" class="0">
<segment>
<pinref part="CN2" gate="G$1" pin="GDR"/>
<wire x1="160.02" y1="160.02" x2="144.78" y2="160.02" width="0.1524" layer="91"/>
<label x="144.78" y="160.02" size="1.778" layer="95"/>
</segment>
<segment>
<pinref part="Q1" gate="G$1" pin="G"/>
<wire x1="71.12" y1="58.42" x2="66.04" y2="58.42" width="0.1524" layer="91"/>
<label x="55.88" y="58.42" size="1.778" layer="95"/>
<pinref part="R4" gate="G$1" pin="2"/>
<wire x1="66.04" y1="58.42" x2="55.88" y2="58.42" width="0.1524" layer="91"/>
<wire x1="66.04" y1="48.26" x2="66.04" y2="58.42" width="0.1524" layer="91"/>
<junction x="66.04" y="58.42"/>
</segment>
</net>
<net name="RESE" class="0">
<segment>
<pinref part="CN2" gate="G$1" pin="RESE"/>
<wire x1="160.02" y1="157.48" x2="144.78" y2="157.48" width="0.1524" layer="91"/>
<label x="144.78" y="157.48" size="1.778" layer="95"/>
</segment>
<segment>
<pinref part="R1" gate="G$1" pin="2"/>
<pinref part="Q1" gate="G$1" pin="S"/>
<wire x1="76.2" y1="48.26" x2="76.2" y2="53.34" width="0.1524" layer="91"/>
<wire x1="76.2" y1="53.34" x2="76.2" y2="55.88" width="0.1524" layer="91"/>
<wire x1="76.2" y1="53.34" x2="91.44" y2="53.34" width="0.1524" layer="91"/>
<junction x="76.2" y="53.34"/>
<label x="83.82" y="53.34" size="1.778" layer="95"/>
</segment>
</net>
<net name="PREVGH" class="0">
<segment>
<pinref part="C10" gate="G$1" pin="1"/>
<pinref part="D1" gate="G$1" pin="C"/>
<wire x1="101.6" y1="48.26" x2="101.6" y2="53.34" width="0.1524" layer="91"/>
<wire x1="101.6" y1="53.34" x2="101.6" y2="58.42" width="0.1524" layer="91"/>
<wire x1="101.6" y1="53.34" x2="116.84" y2="53.34" width="0.1524" layer="91"/>
<junction x="101.6" y="53.34"/>
<label x="106.68" y="53.34" size="1.778" layer="95"/>
</segment>
<segment>
<pinref part="CN2" gate="G$1" pin="PREVGH"/>
<wire x1="160.02" y1="111.76" x2="144.78" y2="111.76" width="0.1524" layer="91"/>
<label x="144.78" y="111.76" size="1.778" layer="95"/>
</segment>
</net>
<net name="PREVGL" class="0">
<segment>
<pinref part="CN2" gate="G$1" pin="PREVGL"/>
<wire x1="160.02" y1="106.68" x2="144.78" y2="106.68" width="0.1524" layer="91"/>
<label x="144.78" y="106.68" size="1.778" layer="95"/>
</segment>
<segment>
<pinref part="C12" gate="G$1" pin="1"/>
<pinref part="D3" gate="G$1" pin="A"/>
<wire x1="149.86" y1="48.26" x2="149.86" y2="53.34" width="0.1524" layer="91"/>
<wire x1="149.86" y1="53.34" x2="149.86" y2="58.42" width="0.1524" layer="91"/>
<wire x1="149.86" y1="53.34" x2="165.1" y2="53.34" width="0.1524" layer="91"/>
<junction x="149.86" y="53.34"/>
<label x="154.94" y="53.34" size="1.778" layer="95"/>
</segment>
</net>
<net name="N$15" class="0">
<segment>
<pinref part="C11" gate="G$1" pin="2"/>
<pinref part="D2" gate="G$1" pin="A"/>
<wire x1="119.38" y1="71.12" x2="127" y2="71.12" width="0.1524" layer="91"/>
<wire x1="127" y1="71.12" x2="127" y2="63.5" width="0.1524" layer="91"/>
<pinref part="D3" gate="G$1" pin="C"/>
<wire x1="127" y1="71.12" x2="149.86" y2="71.12" width="0.1524" layer="91"/>
<wire x1="149.86" y1="71.12" x2="149.86" y2="63.5" width="0.1524" layer="91"/>
<junction x="127" y="71.12"/>
</segment>
</net>
<net name="TSCL" class="0">
<segment>
<pinref part="CN2" gate="G$1" pin="TSCL"/>
<wire x1="160.02" y1="149.86" x2="144.78" y2="149.86" width="0.1524" layer="91"/>
<label x="144.78" y="149.86" size="1.778" layer="95"/>
</segment>
<segment>
<pinref part="R3" gate="G$1" pin="1"/>
<wire x1="193.04" y1="63.5" x2="193.04" y2="55.88" width="0.1524" layer="91"/>
<pinref part="U1" gate="G$1" pin="SCL"/>
<wire x1="193.04" y1="55.88" x2="203.2" y2="55.88" width="0.1524" layer="91"/>
<wire x1="193.04" y1="55.88" x2="177.8" y2="55.88" width="0.1524" layer="91"/>
<junction x="193.04" y="55.88"/>
<label x="177.8" y="55.88" size="1.778" layer="95"/>
</segment>
</net>
<net name="TSDA" class="0">
<segment>
<pinref part="CN2" gate="G$1" pin="TSDA"/>
<wire x1="160.02" y1="147.32" x2="144.78" y2="147.32" width="0.1524" layer="91"/>
<label x="144.78" y="147.32" size="1.778" layer="95"/>
</segment>
<segment>
<pinref part="R2" gate="G$1" pin="1"/>
<wire x1="200.66" y1="63.5" x2="200.66" y2="58.42" width="0.1524" layer="91"/>
<pinref part="U1" gate="G$1" pin="SDA"/>
<wire x1="200.66" y1="58.42" x2="203.2" y2="58.42" width="0.1524" layer="91"/>
<wire x1="200.66" y1="58.42" x2="177.8" y2="58.42" width="0.1524" layer="91"/>
<junction x="200.66" y="58.42"/>
<label x="177.8" y="58.42" size="1.778" layer="95"/>
</segment>
</net>
</nets>
</sheet>
</sheets>
</schematic>
</drawing>
</eagle>
